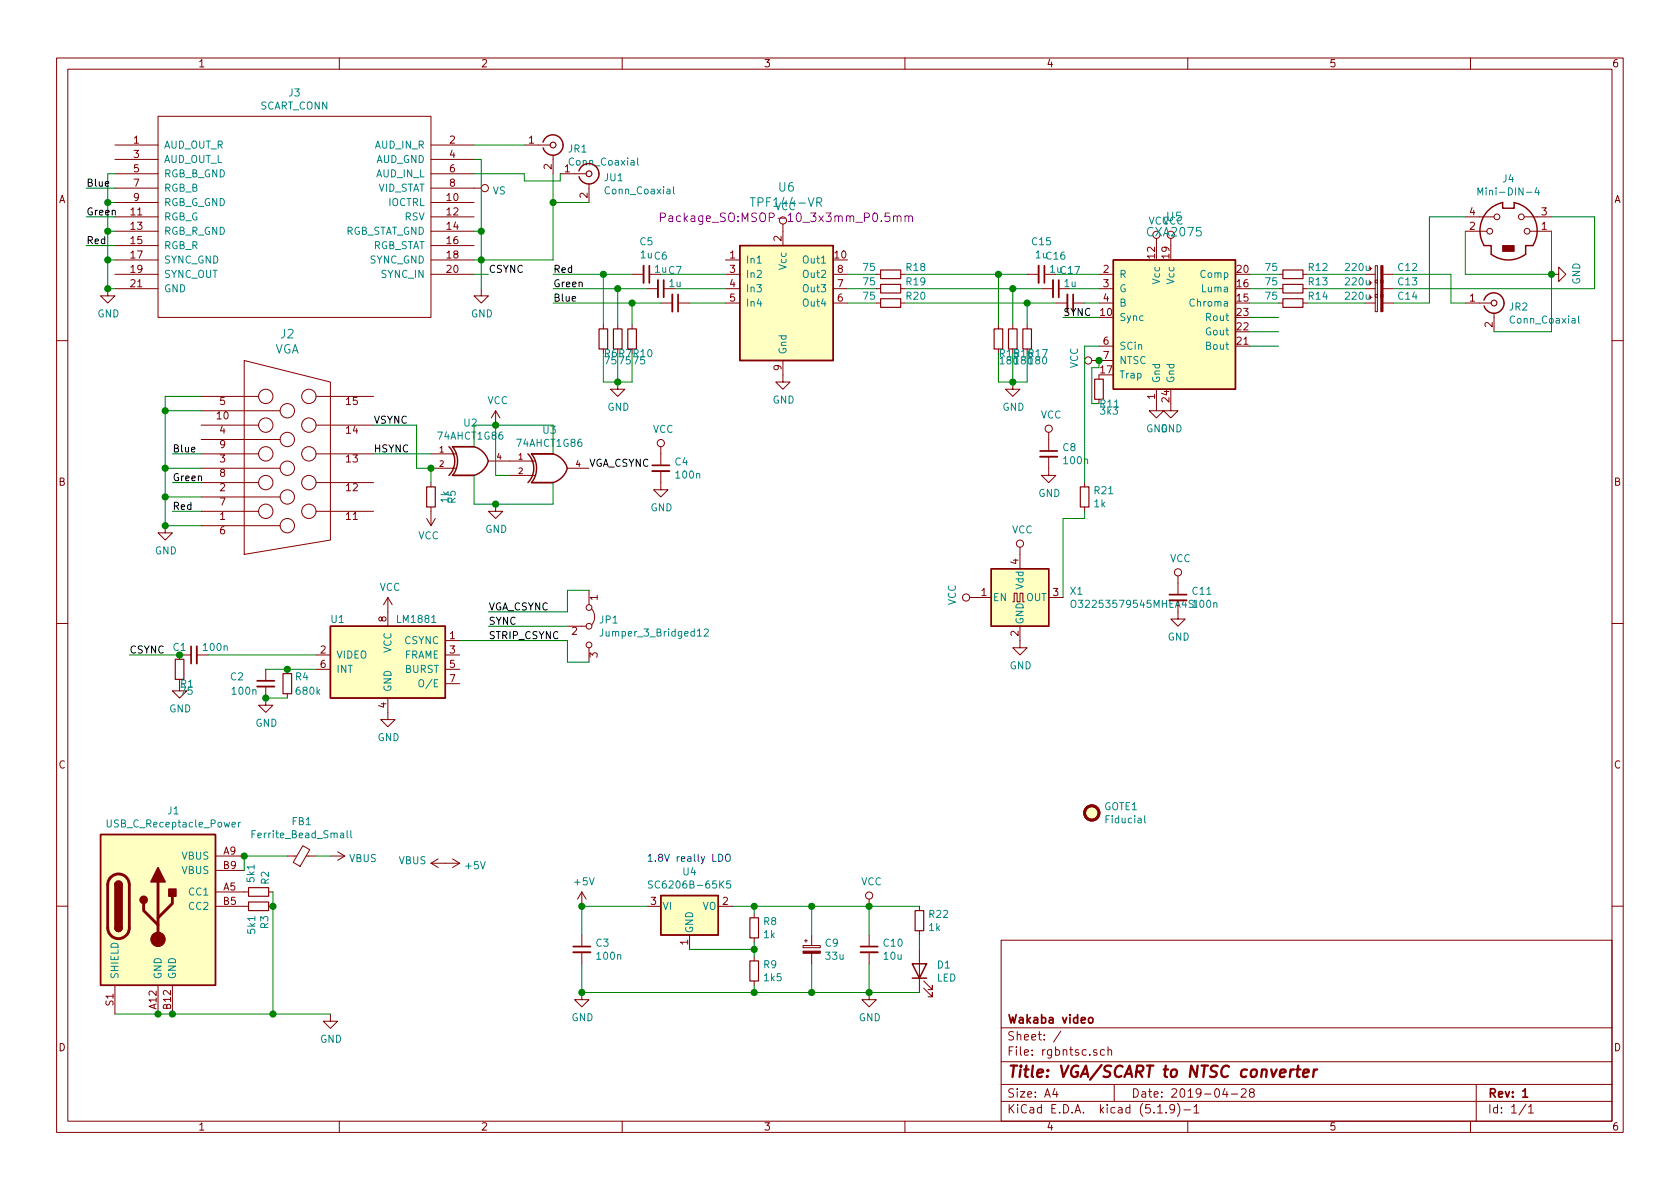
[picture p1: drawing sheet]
EESchema Schematic File Version 4
EELAYER 30 0
EELAYER END
$Descr A4 11693 8268
encoding utf-8
Sheet 1 1
Title "VGA/SCART to NTSC converter"
Date "2019-04-28"
Rev "1"
Comp "Wakaba video"
Comment1 " "
Comment2 ""
Comment3 ""
Comment4 ""
$EndDescr
Text Label 3850 2000 0    50   ~ 0
Green
Text Label 3850 2100 0    50   ~ 0
Blue
$Comp
L rgbntsc-rescue:GND-power #PWR021
U 1 1
P 4300 2650
F 0 "#PWR021" H 4300 2400 50  0001 C CNN
F 1 "GND" H 4305 2477 50  0000 C CNN
F 2 "" H 4300 2650 50  0001 C CNN
F 3 "" H 4300 2650 50  0001 C CNN
	1    4300 2650
	1    0    0    -1  
$EndComp
$Comp
L rgbntsc-rescue:MCP1700-2802E_SOT23-Regulator_Linear U4
U 1 1
P 4800 6300
F 0 "U4" H 4800 6542 50  0000 C CNN
F 1 "SC6206B-65K5" H 4800 6451 50  0000 C CNN
F 2 "Package_TO_SOT_SMD:SOT-23" H 4800 6525 50  0001 C CNN
F 3 "http://ww1.microchip.com/downloads/en/DeviceDoc/20001826D.pdf" H 4800 6300 50  0001 C CNN
F 4 "C88294" H 4800 6300 50  0001 C CNN "LCSC"
	1    4800 6300
	1    0    0    -1  
$EndComp
$Comp
L rgbntsc-rescue:R_Small-Device R8
U 1 1
P 5250 6450
F 0 "R8" H 5309 6496 50  0000 L CNN
F 1 "1k" H 5309 6405 50  0000 L CNN
F 2 "Resistor_SMD:R_0805_2012Metric" H 5250 6450 50  0001 C CNN
F 3 "~" H 5250 6450 50  0001 C CNN
F 4 "C17513" H 5250 6450 50  0001 C CNN "LCSC"
	1    5250 6450
	1    0    0    -1  
$EndComp
Wire Wire Line
	5100 6300 5250 6300
Wire Wire Line
	5250 6300 5250 6350
Wire Wire Line
	5250 6550 5250 6600
Wire Wire Line
	4800 6600 5250 6600
Connection ~ 5250 6600
Connection ~ 5250 6300
Wire Wire Line
	5250 6600 5250 6650
$Comp
L rgbntsc-rescue:R_Small-Device R9
U 1 1
P 5250 6750
F 0 "R9" H 5309 6796 50  0000 L CNN
F 1 "1k5" H 5309 6705 50  0000 L CNN
F 2 "Resistor_SMD:R_0805_2012Metric" H 5250 6750 50  0001 C CNN
F 3 "~" H 5250 6750 50  0001 C CNN
F 4 "C4310" H 5250 6750 50  0001 C CNN "LCSC"
	1    5250 6750
	1    0    0    -1  
$EndComp
Wire Wire Line
	5250 6850 5250 6900
Connection ~ 5250 6900
$Comp
L rgbntsc-rescue:C_Small-Device C5
U 1 1
P 4500 1900
F 0 "C5" V 4271 1900 50  0000 C CNN
F 1 "1u" V 4362 1900 50  0000 C CNN
F 2 "Capacitor_SMD:C_0805_2012Metric" H 4538 1750 50  0001 C CNN
F 3 "~" H 4500 1900 50  0001 C CNN
F 4 "C28323" H 4500 1900 50  0001 C CNN "LCSC"
	1    4500 1900
	0    1    1    0   
$EndComp
$Comp
L rgbntsc-rescue:C_Small-Device C6
U 1 1
P 4600 2000
F 0 "C6" V 4371 2000 50  0000 C CNN
F 1 "1u" V 4462 2000 50  0000 C CNN
F 2 "Capacitor_SMD:C_0805_2012Metric" H 4638 1850 50  0001 C CNN
F 3 "~" H 4600 2000 50  0001 C CNN
F 4 "C28323" H 4600 2000 50  0001 C CNN "LCSC"
	1    4600 2000
	0    1    1    0   
$EndComp
$Comp
L rgbntsc-rescue:C_Small-Device C7
U 1 1
P 4700 2100
F 0 "C7" V 4471 2100 50  0000 C CNN
F 1 "1u" V 4562 2100 50  0000 C CNN
F 2 "Capacitor_SMD:C_0805_2012Metric" H 4738 1950 50  0001 C CNN
F 3 "~" H 4700 2100 50  0001 C CNN
F 4 "C28323" H 4700 2100 50  0001 C CNN "LCSC"
	1    4700 2100
	0    1    1    0   
$EndComp
$Comp
L rgbntsc-rescue:VCC-power #PWR027
U 1 1
P 6050 6300
F 0 "#PWR027" H 6050 6150 50  0001 C CNN
F 1 "VCC" H 6067 6473 50  0000 C CNN
F 2 "" H 6050 6300 50  0001 C CNN
F 3 "" H 6050 6300 50  0001 C CNN
	1    6050 6300
	1    0    0    -1  
$EndComp
$Comp
L rgbntsc-rescue:+5V-power #PWR016
U 1 1
P 4050 6300
F 0 "#PWR016" H 4050 6150 50  0001 C CNN
F 1 "+5V" H 4065 6473 50  0000 C CNN
F 2 "" H 4050 6300 50  0001 C CNN
F 3 "" H 4050 6300 50  0001 C CNN
	1    4050 6300
	1    0    0    -1  
$EndComp
$Comp
L rgbntsc-rescue:GND-power #PWR017
U 1 1
P 4050 6900
F 0 "#PWR017" H 4050 6650 50  0001 C CNN
F 1 "GND" H 4055 6727 50  0000 C CNN
F 2 "" H 4050 6900 50  0001 C CNN
F 3 "" H 4050 6900 50  0001 C CNN
	1    4050 6900
	1    0    0    -1  
$EndComp
$Comp
L rgbntsc-rescue:GND-power #PWR028
U 1 1
P 6050 6900
F 0 "#PWR028" H 6050 6650 50  0001 C CNN
F 1 "GND" H 6055 6727 50  0000 C CNN
F 2 "" H 6050 6900 50  0001 C CNN
F 3 "" H 6050 6900 50  0001 C CNN
	1    6050 6900
	1    0    0    -1  
$EndComp
Text Notes 4500 6000 0    50   ~ 0
1.8V really LDO
Wire Wire Line
	4600 1900 5050 1900
Wire Wire Line
	4700 2000 5050 2000
Wire Wire Line
	4300 2000 4500 2000
$Comp
L rgbntsc-rescue:R_Small-Device R10
U 1 1
P 4400 2350
F 0 "R10" H 4400 2250 50  0000 L CNN
F 1 "75" H 4400 2200 50  0000 L CNN
F 2 "Resistor_SMD:R_0805_2012Metric" H 4400 2350 50  0001 C CNN
F 3 "~" H 4400 2350 50  0001 C CNN
F 4 "C20638" H 4400 2350 50  0001 C CNN "LCSC"
	1    4400 2350
	1    0    0    -1  
$EndComp
Wire Wire Line
	4400 2650 4400 2450
Wire Wire Line
	4300 2450 4300 2650
Connection ~ 4300 2650
Wire Wire Line
	4300 2650 4400 2650
Wire Wire Line
	4200 2450 4200 2650
Wire Wire Line
	4200 2650 4300 2650
Wire Wire Line
	4400 2100 4600 2100
Wire Wire Line
	4300 2250 4300 2000
Connection ~ 4300 2000
$Comp
L rgbntsc-rescue:CP_Small-Device C9
U 1 1
P 5650 6600
F 0 "C9" H 5738 6646 50  0000 L CNN
F 1 "33u" H 5738 6555 50  0000 L CNN
F 2 "Capacitor_SMD:CP_Elec_6.3x7.7" H 5650 6600 50  0001 C CNN
F 3 "~" H 5650 6600 50  0001 C CNN
F 4 "C127970" H 5650 6600 50  0001 C CNN "LCSC"
	1    5650 6600
	1    0    0    -1  
$EndComp
Wire Wire Line
	5650 6500 5650 6300
Wire Wire Line
	5650 6700 5650 6900
Text Label 3850 1900 0    50   ~ 0
Red
$Comp
L ossc:SCART_CONN J3
U 1 1
P 2050 1500
F 0 "J3" H 2050 2365 50  0000 C CNN
F 1 "SCART_CONN" H 2050 2274 50  0000 C CNN
F 2 "custom_components:SCART_CONN" H 2050 1500 50  0001 C CNN
F 3 "" H 2050 1500 50  0001 C CNN
F 4 "NOT FITTED" H 2050 1500 50  0001 C CNN "LCSC"
	1    2050 1500
	1    0    0    -1  
$EndComp
Text Label 600  1700 0    50   ~ 0
Red
Text Label 600  1500 0    50   ~ 0
Green
Text Label 600  1300 0    50   ~ 0
Blue
Wire Wire Line
	600  1300 800  1300
Wire Wire Line
	600  1500 800  1500
Wire Wire Line
	800  1700 600  1700
Wire Wire Line
	800  1400 750  1400
Wire Wire Line
	750  1400 750  1600
Wire Wire Line
	750  1600 800  1600
Wire Wire Line
	750  1600 750  1800
Wire Wire Line
	750  1800 800  1800
Connection ~ 750  1600
Wire Wire Line
	750  1800 750  2000
Wire Wire Line
	750  2000 800  2000
Connection ~ 750  1800
Wire Wire Line
	750  1400 750  1200
Wire Wire Line
	750  1200 800  1200
Connection ~ 750  1400
$Comp
L rgbntsc-rescue:GND-power #PWR01
U 1 1
P 750 2000
F 0 "#PWR01" H 750 1750 50  0001 C CNN
F 1 "GND" H 755 1827 50  0000 C CNN
F 2 "" H 750 2000 50  0001 C CNN
F 3 "" H 750 2000 50  0001 C CNN
	1    750  2000
	1    0    0    -1  
$EndComp
Connection ~ 750  2000
$Comp
L rgbntsc-rescue:GND-power #PWR013
U 1 1
P 3350 2000
F 0 "#PWR013" H 3350 1750 50  0001 C CNN
F 1 "GND" H 3355 1827 50  0000 C CNN
F 2 "" H 3350 2000 50  0001 C CNN
F 3 "" H 3350 2000 50  0001 C CNN
	1    3350 2000
	1    0    0    -1  
$EndComp
Wire Wire Line
	3350 2000 3350 1800
Wire Wire Line
	3350 1800 3300 1800
Wire Wire Line
	3350 1800 3350 1600
Wire Wire Line
	3350 1600 3300 1600
Connection ~ 3350 1800
Wire Wire Line
	3350 1600 3350 1100
Wire Wire Line
	3350 1100 3300 1100
Connection ~ 3350 1600
Connection ~ 4400 2100
Wire Wire Line
	4400 2100 4400 2250
$Comp
L ossc:VGA J2
U 1 1
P 2000 3200
F 0 "J2" H 2000 4087 60  0000 C CNN
F 1 "VGA" H 2000 3981 60  0000 C CNN
F 2 "custom_components:VGA_CONN" H 2000 3200 60  0001 C CNN
F 3 "" H 2000 3200 60  0000 C CNN
F 4 "NOT FITTED" H 2000 3200 50  0001 C CNN "LCSC"
	1    2000 3200
	1    0    0    -1  
$EndComp
Text Label 1200 3550 0    50   ~ 0
Red
Wire Wire Line
	1400 3550 1200 3550
Text Label 1200 3350 0    50   ~ 0
Green
Wire Wire Line
	1200 3350 1400 3350
Text Label 1200 3150 0    50   ~ 0
Blue
Wire Wire Line
	1200 3150 1400 3150
Wire Wire Line
	1400 2750 1150 2750
Wire Wire Line
	1150 2750 1150 2850
Wire Wire Line
	1150 2850 1400 2850
Wire Wire Line
	1150 2850 1150 3250
Wire Wire Line
	1150 3250 1400 3250
Connection ~ 1150 2850
Wire Wire Line
	1150 3250 1150 3450
Wire Wire Line
	1150 3450 1400 3450
Connection ~ 1150 3250
Wire Wire Line
	1150 3450 1150 3650
Wire Wire Line
	1150 3650 1400 3650
Connection ~ 1150 3450
Text Label 3400 1900 0    50   ~ 0
CSYNC
Wire Wire Line
	3400 1900 3300 1900
$Comp
L rgbntsc-rescue:C_Small-Device C3
U 1 1
P 4050 6600
F 0 "C3" H 4142 6646 50  0000 L CNN
F 1 "100n" H 4142 6555 50  0000 L CNN
F 2 "Capacitor_SMD:C_0805_2012Metric" H 4050 6600 50  0001 C CNN
F 3 "~" H 4050 6600 50  0001 C CNN
F 4 "C49678" H 4050 6600 50  0001 C CNN "LCSC"
	1    4050 6600
	1    0    0    -1  
$EndComp
$Comp
L rgbntsc-rescue:C_Small-Device C10
U 1 1
P 6050 6600
F 0 "C10" H 6142 6646 50  0000 L CNN
F 1 "10u" H 6142 6555 50  0000 L CNN
F 2 "Capacitor_SMD:C_0805_2012Metric" H 6050 6600 50  0001 C CNN
F 3 "~" H 6050 6600 50  0001 C CNN
F 4 "C15850" H 6050 6600 50  0001 C CNN "LCSC"
	1    6050 6600
	1    0    0    -1  
$EndComp
Wire Wire Line
	6050 6300 6050 6500
Connection ~ 6050 6300
Wire Wire Line
	6050 6700 6050 6900
Connection ~ 6050 6900
Wire Wire Line
	4050 6700 4050 6900
Connection ~ 4050 6900
Wire Wire Line
	4050 6300 4050 6500
Connection ~ 4050 6300
$Comp
L rgbntsc-rescue:VCC-power #PWR018
U 1 1
P 4600 3150
F 0 "#PWR018" H 4600 3000 50  0001 C CNN
F 1 "VCC" H 4617 3323 50  0000 C CNN
F 2 "" H 4600 3150 50  0001 C CNN
F 3 "" H 4600 3150 50  0001 C CNN
	1    4600 3150
	1    0    0    -1  
$EndComp
$Comp
L rgbntsc-rescue:GND-power #PWR019
U 1 1
P 4600 3350
F 0 "#PWR019" H 4600 3100 50  0001 C CNN
F 1 "GND" H 4605 3177 50  0000 C CNN
F 2 "" H 4600 3350 50  0001 C CNN
F 3 "" H 4600 3350 50  0001 C CNN
	1    4600 3350
	1    0    0    -1  
$EndComp
$Comp
L rgbntsc-rescue:C_Small-Device C4
U 1 1
P 4600 3250
F 0 "C4" H 4692 3296 50  0000 L CNN
F 1 "100n" H 4692 3205 50  0000 L CNN
F 2 "Capacitor_SMD:C_0805_2012Metric" H 4600 3250 50  0001 C CNN
F 3 "~" H 4600 3250 50  0001 C CNN
F 4 "C49678" H 4600 3250 50  0001 C CNN "LCSC"
	1    4600 3250
	1    0    0    -1  
$EndComp
$Comp
L rgbntsc-rescue:VCC-power #PWR024
U 1 1
P 7300 3050
F 0 "#PWR024" H 7300 2900 50  0001 C CNN
F 1 "VCC" H 7317 3223 50  0000 C CNN
F 2 "" H 7300 3050 50  0001 C CNN
F 3 "" H 7300 3050 50  0001 C CNN
	1    7300 3050
	1    0    0    -1  
$EndComp
$Comp
L rgbntsc-rescue:GND-power #PWR025
U 1 1
P 7300 3250
F 0 "#PWR025" H 7300 3000 50  0001 C CNN
F 1 "GND" H 7305 3077 50  0000 C CNN
F 2 "" H 7300 3250 50  0001 C CNN
F 3 "" H 7300 3250 50  0001 C CNN
	1    7300 3250
	1    0    0    -1  
$EndComp
$Comp
L rgbntsc-rescue:C_Small-Device C8
U 1 1
P 7300 3150
F 0 "C8" H 7392 3196 50  0000 L CNN
F 1 "100n" H 7392 3105 50  0000 L CNN
F 2 "Capacitor_SMD:C_0805_2012Metric" H 7300 3150 50  0001 C CNN
F 3 "~" H 7300 3150 50  0001 C CNN
F 4 "C49678" H 7300 3150 50  0001 C CNN "LCSC"
	1    7300 3150
	1    0    0    -1  
$EndComp
$Comp
L rgbntsc-rescue:+5V-power #PWR010
U 1 1
P 3100 6000
F 0 "#PWR010" H 3100 5850 50  0001 C CNN
F 1 "+5V" V 3115 6128 50  0000 L CNN
F 2 "" H 3100 6000 50  0001 C CNN
F 3 "" H 3100 6000 50  0001 C CNN
	1    3100 6000
	0    1    1    0   
$EndComp
$Comp
L rgbntsc-rescue:VBUS-power #PWR011
U 1 1
P 3100 6000
F 0 "#PWR011" H 3100 5850 50  0001 C CNN
F 1 "VBUS" V 3115 6128 50  0000 L CNN
F 2 "" H 3100 6000 50  0001 C CNN
F 3 "" H 3100 6000 50  0001 C CNN
	1    3100 6000
	0    -1   -1   0   
$EndComp
$Comp
L rgbntsc-rescue:LM1881-Video U1
U 1 1
P 2700 4650
F 0 "U1" H 2350 5000 50  0000 C CNN
F 1 "LM1881" H 2900 5000 50  0000 C CNN
F 2 "Package_SO:SOIC-8_3.9x4.9mm_P1.27mm" H 2700 4650 50  0001 C CNN
F 3 "" H 2700 4650 50  0001 C CNN
F 4 "NOT FITTED" H 2700 4650 50  0001 C CNN "LCSC"
	1    2700 4650
	1    0    0    -1  
$EndComp
$Comp
L converted:VCC #PWR07
U 1 1
P 2700 4250
F 0 "#PWR07" H 2700 4100 50  0001 C CNN
F 1 "VCC" H 2715 4423 50  0000 C CNN
F 2 "" H 2700 4250 60  0000 C CNN
F 3 "" H 2700 4250 60  0000 C CNN
	1    2700 4250
	1    0    0    -1  
$EndComp
$Comp
L rgbntsc-rescue:C_Small-Device C1
U 1 1
P 1350 4550
F 0 "C1" V 1400 4650 50  0000 C CNN
F 1 "100n" V 1400 4400 50  0000 C CNN
F 2 "Capacitor_SMD:C_0805_2012Metric" H 1350 4550 50  0001 C CNN
F 3 "~" H 1350 4550 50  0001 C CNN
F 4 "C49678" H 1350 4550 50  0001 C CNN "LCSC"
	1    1350 4550
	0    -1   -1   0   
$EndComp
$Comp
L rgbntsc-rescue:R_Small-Device R1
U 1 1
P 1250 4650
F 0 "R1" H 1250 4550 50  0000 L CNN
F 1 "75" H 1250 4500 50  0000 L CNN
F 2 "Resistor_SMD:R_0805_2012Metric" H 1250 4650 50  0001 C CNN
F 3 "~" H 1250 4650 50  0001 C CNN
F 4 "C20638" H 1250 4650 50  0001 C CNN "LCSC"
	1    1250 4650
	1    0    0    -1  
$EndComp
$Comp
L rgbntsc-rescue:GND-power #PWR03
U 1 1
P 1250 4750
F 0 "#PWR03" H 1250 4500 50  0001 C CNN
F 1 "GND" H 1255 4577 50  0000 C CNN
F 2 "" H 1250 4750 50  0001 C CNN
F 3 "" H 1250 4750 50  0001 C CNN
	1    1250 4750
	1    0    0    -1  
$EndComp
Wire Wire Line
	900  4550 1250 4550
Connection ~ 1250 4550
Text Label 900  4550 0    50   ~ 0
CSYNC
$Comp
L rgbntsc-rescue:GND-power #PWR08
U 1 1
P 2700 4950
F 0 "#PWR08" H 2700 4700 50  0001 C CNN
F 1 "GND" H 2705 4777 50  0000 C CNN
F 2 "" H 2700 4950 50  0001 C CNN
F 3 "" H 2700 4950 50  0001 C CNN
	1    2700 4950
	1    0    0    -1  
$EndComp
$Comp
L Videobits:USB_C_Receptacle_Power J1
U 1 1
P 1100 6150
F 0 "J1" H 1207 6667 50  0000 C CNN
F 1 "USB_C_Receptacle_Power" H 1207 6576 50  0000 C CNN
F 2 "videobits:USB_C_Receptacle_Generic_Power_Only" H 1250 6000 50  0001 C CNN
F 3 "https://www.usb.org/sites/default/files/documents/usb_type-c.zip" H 1250 6000 50  0001 C CNN
F 4 "NOT FITTED" H 1100 6150 50  0001 C CNN "LCSC"
	1    1100 6150
	1    0    0    -1  
$EndComp
Wire Wire Line
	800  7050 1100 7050
Connection ~ 1100 7050
Wire Wire Line
	1100 7050 1200 7050
Connection ~ 1200 7050
Wire Wire Line
	1200 7050 1900 7050
Wire Wire Line
	1700 6050 1700 5950
Wire Wire Line
	1700 5950 2000 5950
Connection ~ 1700 5950
$Comp
L rgbntsc-rescue:R_Small-Device R3
U 1 1
P 1800 6300
F 0 "R3" H 1859 6346 50  0000 L CNN
F 1 "5k1" H 1859 6255 50  0000 L CNN
F 2 "Resistor_SMD:R_0805_2012Metric" H 1800 6300 50  0001 C CNN
F 3 "~" H 1800 6300 50  0001 C CNN
F 4 "C27834" H 1800 6300 50  0001 C CNN "LCSC"
	1    1800 6300
	0    1    1    0   
$EndComp
$Comp
L rgbntsc-rescue:R_Small-Device R2
U 1 1
P 1800 6200
F 0 "R2" H 1650 6250 50  0000 L CNN
F 1 "5k1" H 1600 6150 50  0000 L CNN
F 2 "Resistor_SMD:R_0805_2012Metric" H 1800 6200 50  0001 C CNN
F 3 "~" H 1800 6200 50  0001 C CNN
F 4 "C27834" H 1800 6200 50  0001 C CNN "LCSC"
	1    1800 6200
	0    1    1    0   
$EndComp
Wire Wire Line
	1900 6200 1900 6300
Connection ~ 1900 7050
Wire Wire Line
	1900 7050 2300 7050
Connection ~ 1900 6300
Wire Wire Line
	1900 6300 1900 7050
$Comp
L rgbntsc-rescue:VBUS-power #PWR05
U 1 1
P 2300 5950
F 0 "#PWR05" H 2300 5800 50  0001 C CNN
F 1 "VBUS" V 2315 6078 50  0000 L CNN
F 2 "" H 2300 5950 50  0001 C CNN
F 3 "" H 2300 5950 50  0001 C CNN
	1    2300 5950
	0    1    1    0   
$EndComp
$Comp
L rgbntsc-rescue:GND-power #PWR06
U 1 1
P 2300 7050
F 0 "#PWR06" H 2300 6800 50  0001 C CNN
F 1 "GND" H 2305 6877 50  0000 C CNN
F 2 "" H 2300 7050 50  0001 C CNN
F 3 "" H 2300 7050 50  0001 C CNN
	1    2300 7050
	1    0    0    -1  
$EndComp
$Comp
L rgbntsc-rescue:VS-power #PWR012
U 1 1
P 3300 1300
F 0 "#PWR012" H 3100 1150 50  0001 C CNN
F 1 "VS" V 3317 1428 50  0000 L CNN
F 2 "" H 3300 1300 50  0001 C CNN
F 3 "" H 3300 1300 50  0001 C CNN
	1    3300 1300
	0    1    1    0   
$EndComp
$Comp
L rgbntsc-rescue:GND-power #PWR02
U 1 1
P 1150 3650
F 0 "#PWR02" H 1150 3400 50  0001 C CNN
F 1 "GND" H 1155 3477 50  0000 C CNN
F 2 "" H 1150 3650 50  0001 C CNN
F 3 "" H 1150 3650 50  0001 C CNN
	1    1150 3650
	1    0    0    -1  
$EndComp
Connection ~ 1150 3650
$Comp
L rgbntsc-rescue:R_Small-Device R4
U 1 1
P 2000 4750
F 0 "R4" H 2050 4800 50  0000 L CNN
F 1 "680k" H 2050 4700 50  0000 L CNN
F 2 "Resistor_SMD:R_0805_2012Metric" H 2000 4750 50  0001 C CNN
F 3 "~" H 2000 4750 50  0001 C CNN
F 4 "C17797" H 2000 4750 50  0001 C CNN "LCSC"
	1    2000 4750
	1    0    0    -1  
$EndComp
$Comp
L rgbntsc-rescue:C_Small-Device C2
U 1 1
P 1850 4750
F 0 "C2" H 1650 4800 50  0000 C CNN
F 1 "100n" H 1700 4700 50  0000 C CNN
F 2 "Capacitor_SMD:C_0805_2012Metric" H 1850 4750 50  0001 C CNN
F 3 "~" H 1850 4750 50  0001 C CNN
F 4 "C49678" H 1850 4750 50  0001 C CNN "LCSC"
	1    1850 4750
	1    0    0    -1  
$EndComp
Wire Wire Line
	1850 4850 2000 4850
Wire Wire Line
	1850 4650 2000 4650
Connection ~ 2000 4650
Wire Wire Line
	2000 4650 2200 4650
$Comp
L rgbntsc-rescue:GND-power #PWR04
U 1 1
P 1850 4850
F 0 "#PWR04" H 1850 4600 50  0001 C CNN
F 1 "GND" H 1855 4677 50  0000 C CNN
F 2 "" H 1850 4850 50  0001 C CNN
F 3 "" H 1850 4850 50  0001 C CNN
	1    1850 4850
	1    0    0    -1  
$EndComp
Connection ~ 1850 4850
Wire Wire Line
	3850 1800 3350 1800
Wire Wire Line
	3300 1000 3650 1000
Wire Wire Line
	3650 1200 3300 1200
$Comp
L rgbntsc-rescue:Conn_Coaxial-Connector JR1
U 1 1
P 3850 1000
F 0 "JR1" H 3950 975 50  0000 L CNN
F 1 "Conn_Coaxial" H 3950 884 50  0000 L CNN
F 2 "videobits:Cheapo_RCA_single_edge" H 3850 1000 50  0001 C CNN
F 3 " ~" H 3850 1000 50  0001 C CNN
F 4 "NOT FITTED" H 3850 1000 50  0001 C CNN "LCSC"
	1    3850 1000
	1    0    0    -1  
$EndComp
$Comp
L rgbntsc-rescue:Conn_Coaxial-Connector JU1
U 1 1
P 4100 1200
F 0 "JU1" H 4200 1175 50  0000 L CNN
F 1 "Conn_Coaxial" H 4200 1084 50  0000 L CNN
F 2 "videobits:Cheapo_RCA_single_edge" H 4100 1200 50  0001 C CNN
F 3 " ~" H 4100 1200 50  0001 C CNN
F 4 "NOT FITTED" H 4100 1200 50  0001 C CNN "LCSC"
	1    4100 1200
	1    0    0    -1  
$EndComp
Wire Wire Line
	3850 1200 3850 1400
Wire Wire Line
	3900 1200 3900 1250
Wire Wire Line
	3900 1250 3650 1250
Wire Wire Line
	3650 1250 3650 1200
Wire Wire Line
	4100 1400 3850 1400
Connection ~ 3850 1400
Wire Wire Line
	3850 1400 3850 1800
Wire Wire Line
	1450 4550 2200 4550
Wire Wire Line
	5250 6300 5650 6300
Wire Wire Line
	5250 6900 5650 6900
Connection ~ 5650 6300
Wire Wire Line
	5650 6300 6050 6300
Connection ~ 5650 6900
Wire Wire Line
	5650 6900 6050 6900
Wire Wire Line
	4050 6300 4500 6300
Wire Wire Line
	4050 6900 5250 6900
$Comp
L rgbntsc-rescue:Fiducial-Mechanical GOTE1
U 1 1
P 7600 5650
F 0 "GOTE1" H 7685 5696 50  0000 L CNN
F 1 "Fiducial" H 7685 5605 50  0000 L CNN
F 2 "videobits:uwuriel" H 7600 5650 50  0001 C CNN
F 3 "~" H 7600 5650 50  0001 C CNN
F 4 "NOT FITTED" H 7600 5650 50  0001 C CNN "LCSC"
	1    7600 5650
	1    0    0    -1  
$EndComp
$Comp
L rgbntsc-rescue:GND-power #PWR030
U 1 1
P 8050 2800
F 0 "#PWR030" H 8050 2550 50  0001 C CNN
F 1 "GND" H 8055 2627 50  0000 C CNN
F 2 "" H 8050 2800 50  0001 C CNN
F 3 "" H 8050 2800 50  0001 C CNN
	1    8050 2800
	1    0    0    -1  
$EndComp
$Comp
L rgbntsc-rescue:GND-power #PWR032
U 1 1
P 8150 2800
F 0 "#PWR032" H 8150 2550 50  0001 C CNN
F 1 "GND" H 8155 2627 50  0000 C CNN
F 2 "" H 8150 2800 50  0001 C CNN
F 3 "" H 8150 2800 50  0001 C CNN
	1    8150 2800
	1    0    0    -1  
$EndComp
$Comp
L rgbntsc-rescue:VCC-power #PWR029
U 1 1
P 8050 1700
F 0 "#PWR029" H 8050 1550 50  0001 C CNN
F 1 "VCC" H 8067 1873 50  0000 C CNN
F 2 "" H 8050 1700 50  0001 C CNN
F 3 "" H 8050 1700 50  0001 C CNN
	1    8050 1700
	1    0    0    -1  
$EndComp
$Comp
L rgbntsc-rescue:VCC-power #PWR031
U 1 1
P 8150 1700
F 0 "#PWR031" H 8150 1550 50  0001 C CNN
F 1 "VCC" H 8167 1873 50  0000 C CNN
F 2 "" H 8150 1700 50  0001 C CNN
F 3 "" H 8150 1700 50  0001 C CNN
	1    8150 1700
	1    0    0    -1  
$EndComp
Wire Wire Line
	8700 1900 8900 1900
Wire Wire Line
	8900 2000 8700 2000
Wire Wire Line
	8700 2100 8900 2100
$Comp
L rgbntsc-rescue:ASE-xxxMHz-Oscillator X1
U 1 1
P 7100 4150
F 0 "X1" H 7444 4196 50  0000 L CNN
F 1 "O32253579545MHEA4SI" H 7444 4105 50  0000 L CNN
F 2 "Oscillator:Oscillator_SMD_Abracon_ASE-4Pin_3.2x2.5mm" H 7800 3800 50  0001 C CNN
F 3 "http://www.abracon.com/Oscillators/ASV.pdf" H 7000 4150 50  0001 C CNN
F 4 "C70606" H 7100 4150 50  0001 C CNN "LCSC"
	1    7100 4150
	1    0    0    -1  
$EndComp
Wire Wire Line
	7400 3600 7550 3600
Wire Wire Line
	7550 3600 7550 3550
Wire Wire Line
	7550 2400 7650 2400
Wire Wire Line
	7400 4150 7400 3600
$Comp
L rgbntsc-rescue:VCC-power #PWR022
U 1 1
P 7100 3850
F 0 "#PWR022" H 7100 3700 50  0001 C CNN
F 1 "VCC" H 7117 4023 50  0000 C CNN
F 2 "" H 7100 3850 50  0001 C CNN
F 3 "" H 7100 3850 50  0001 C CNN
	1    7100 3850
	1    0    0    -1  
$EndComp
$Comp
L rgbntsc-rescue:GND-power #PWR023
U 1 1
P 7100 4450
F 0 "#PWR023" H 7100 4200 50  0001 C CNN
F 1 "GND" H 7105 4277 50  0000 C CNN
F 2 "" H 7100 4450 50  0001 C CNN
F 3 "" H 7100 4450 50  0001 C CNN
	1    7100 4450
	1    0    0    -1  
$EndComp
$Comp
L rgbntsc-rescue:VCC-power #PWR020
U 1 1
P 6800 4150
F 0 "#PWR020" H 6800 4000 50  0001 C CNN
F 1 "VCC" H 6817 4323 50  0000 C CNN
F 2 "" H 6800 4150 50  0001 C CNN
F 3 "" H 6800 4150 50  0001 C CNN
	1    6800 4150
	0    -1   -1   0   
$EndComp
$Comp
L rgbntsc-rescue:VCC-power #PWR033
U 1 1
P 8200 4050
F 0 "#PWR033" H 8200 3900 50  0001 C CNN
F 1 "VCC" H 8217 4223 50  0000 C CNN
F 2 "" H 8200 4050 50  0001 C CNN
F 3 "" H 8200 4050 50  0001 C CNN
	1    8200 4050
	1    0    0    -1  
$EndComp
$Comp
L rgbntsc-rescue:GND-power #PWR034
U 1 1
P 8200 4250
F 0 "#PWR034" H 8200 4000 50  0001 C CNN
F 1 "GND" H 8205 4077 50  0000 C CNN
F 2 "" H 8200 4250 50  0001 C CNN
F 3 "" H 8200 4250 50  0001 C CNN
	1    8200 4250
	1    0    0    -1  
$EndComp
$Comp
L rgbntsc-rescue:C_Small-Device C11
U 1 1
P 8200 4150
F 0 "C11" H 8292 4196 50  0000 L CNN
F 1 "100n" H 8292 4105 50  0000 L CNN
F 2 "Capacitor_SMD:C_0805_2012Metric" H 8200 4150 50  0001 C CNN
F 3 "~" H 8200 4150 50  0001 C CNN
F 4 "C49678" H 8200 4150 50  0001 C CNN "LCSC"
	1    8200 4150
	1    0    0    -1  
$EndComp
$Comp
L rgbntsc-rescue:VCC-power #PWR026
U 1 1
P 7650 2500
F 0 "#PWR026" H 7650 2350 50  0001 C CNN
F 1 "VCC" H 7667 2673 50  0000 C CNN
F 2 "" H 7650 2500 50  0001 C CNN
F 3 "" H 7650 2500 50  0001 C CNN
	1    7650 2500
	0    -1   -1   0   
$EndComp
$Comp
L Videobits:CXA2075 U5
U 1 1
P 7850 2000
F 0 "U5" H 8175 2503 60  0000 C CNN
F 1 "CXA2075" H 8175 2397 60  0000 C CNN
F 2 "Package_SO:SO-24_5.3x15mm_P1.27mm" H 7850 2000 60  0001 C CNN
F 3 "" H 7850 2000 60  0000 C CNN
F 4 "NOT FITTED" H 7850 2000 50  0001 C CNN "LCSC"
	1    7850 2000
	1    0    0    -1  
$EndComp
$Comp
L rgbntsc-rescue:R_Small-Device R11
U 1 1
P 7650 2700
F 0 "R11" H 7650 2600 50  0000 L CNN
F 1 "3k3" H 7650 2550 50  0000 L CNN
F 2 "Resistor_SMD:R_0805_2012Metric" H 7650 2700 50  0001 C CNN
F 3 "~" H 7650 2700 50  0001 C CNN
F 4 "C26010" H 7650 2700 50  0001 C CNN "LCSC"
	1    7650 2700
	1    0    0    -1  
$EndComp
Wire Wire Line
	7650 2800 7600 2800
Wire Wire Line
	7600 2550 7650 2550
Wire Wire Line
	7650 2550 7650 2500
Wire Wire Line
	7600 2550 7600 2800
Connection ~ 7650 2500
Text Label 2600 3150 0    50   ~ 0
HSYNC
Text Label 2600 2950 0    50   ~ 0
VSYNC
$Comp
L rgbntsc-rescue:74AHC1G86-74xGxx U2
U 1 1
P 3300 3200
F 0 "U2" H 3275 3467 50  0000 C CNN
F 1 "74AHCT1G86" H 3275 3376 50  0000 C CNN
F 2 "Package_TO_SOT_SMD:SOT-23-5" H 3300 3200 50  0001 C CNN
F 3 "" H 3300 3200 50  0001 C CNN
F 4 "C43417" H 3300 3200 50  0001 C CNN "LCSC"
	1    3300 3200
	1    0    0    -1  
$EndComp
$Comp
L rgbntsc-rescue:74AHC1G86-74xGxx U3
U 1 1
P 3850 3250
F 0 "U3" H 3825 3517 50  0000 C CNN
F 1 "74AHCT1G86" H 3825 3426 50  0000 C CNN
F 2 "Package_TO_SOT_SMD:SOT-23-5" H 3850 3250 50  0001 C CNN
F 3 "" H 3850 3250 50  0001 C CNN
F 4 "C43417" H 3850 3250 50  0001 C CNN "LCSC"
	1    3850 3250
	1    0    0    -1  
$EndComp
Wire Wire Line
	2600 3150 3000 3150
Wire Wire Line
	3000 3250 3000 3350
$Comp
L converted:VCC #PWR014
U 1 1
P 3450 2950
F 0 "#PWR014" H 3450 2800 50  0001 C CNN
F 1 "VCC" H 3465 3123 50  0000 C CNN
F 2 "" H 3450 2950 60  0000 C CNN
F 3 "" H 3450 2950 60  0000 C CNN
	1    3450 2950
	1    0    0    -1  
$EndComp
Wire Wire Line
	3850 3150 3850 2950
Wire Wire Line
	3300 2950 3300 3100
Wire Wire Line
	3550 3300 3450 3300
Wire Wire Line
	3450 3300 3450 2950
Connection ~ 3450 2950
Wire Wire Line
	3450 2950 3300 2950
Wire Wire Line
	3450 2950 3850 2950
$Comp
L rgbntsc-rescue:GND-power #PWR015
U 1 1
P 3450 3500
F 0 "#PWR015" H 3450 3250 50  0001 C CNN
F 1 "GND" H 3455 3327 50  0000 C CNN
F 2 "" H 3450 3500 50  0001 C CNN
F 3 "" H 3450 3500 50  0001 C CNN
	1    3450 3500
	1    0    0    -1  
$EndComp
Wire Wire Line
	3850 3500 3850 3350
Wire Wire Line
	3300 3500 3300 3300
Wire Wire Line
	3300 3500 3450 3500
Connection ~ 3450 3500
Wire Wire Line
	3450 3500 3850 3500
Text Label 4100 3250 0    50   ~ 0
VGA_CSYNC
$Comp
L rgbntsc-rescue:R_Small-Device R5
U 1 1
P 3000 3450
F 0 "R5" V 2850 3450 50  0000 C CNN
F 1 "1k" V 2900 3450 50  0000 C CNN
F 2 "Resistor_SMD:R_0805_2012Metric" H 3000 3450 50  0001 C CNN
F 3 "~" H 3000 3450 50  0001 C CNN
F 4 "C17513" H 3000 3450 50  0001 C CNN "LCSC"
	1    3000 3450
	-1   0    0    1   
$EndComp
$Comp
L converted:VCC #PWR09
U 1 1
P 3000 3550
F 0 "#PWR09" H 3000 3400 50  0001 C CNN
F 1 "VCC" H 3015 3723 50  0000 C CNN
F 2 "" H 3000 3550 60  0000 C CNN
F 3 "" H 3000 3550 60  0000 C CNN
	1    3000 3550
	-1   0    0    1   
$EndComp
Wire Wire Line
	2600 2950 2900 2950
Wire Wire Line
	2900 2950 2900 3250
Wire Wire Line
	2900 3250 3000 3250
Connection ~ 3000 3250
Text Label 3400 4350 0    50   ~ 0
SYNC
Text Label 3400 4250 0    50   ~ 0
VGA_CSYNC
Wire Wire Line
	3200 4450 3950 4450
Text Label 3400 4450 0    50   ~ 0
STRIP_CSYNC
Wire Wire Line
	3400 4250 3950 4250
$Comp
L rgbntsc-rescue:Jumper_3_Bridged12-Jumper JP?
U 1 1
P 4100 4350
AR Path="/5FA9AD1D/5FAB7E64" Ref="JP?"  Part="1" 
AR Path="/5FAB7E64" Ref="JP1"  Part="1" 
F 0 "JP1" V 4054 4417 50  0000 L CNN
F 1 "Jumper_3_Bridged12" V 4145 4417 50  0000 L CNN
F 2 "Jumper:SolderJumper-3_P1.3mm_Bridged12_Pad1.0x1.5mm" H 4100 4350 50  0001 C CNN
F 3 "~" H 4100 4350 50  0001 C CNN
F 4 "NOT FITTED" H 4100 4350 50  0001 C CNN "LCSC"
	1    4100 4350
	0    1    1    0   
$EndComp
Wire Wire Line
	3950 4350 3400 4350
Wire Wire Line
	3950 4250 3950 4100
Wire Wire Line
	3950 4100 4100 4100
Wire Wire Line
	4100 4600 3950 4600
Wire Wire Line
	3950 4600 3950 4450
Text Label 7400 2200 0    50   ~ 0
SYNC
Wire Wire Line
	7400 2200 7650 2200
Wire Wire Line
	8700 2200 8900 2200
Wire Wire Line
	8900 2300 8700 2300
Wire Wire Line
	8700 2400 8900 2400
Wire Wire Line
	10400 2300 10800 2300
Wire Wire Line
	9950 1500 10200 1500
Wire Wire Line
	9950 2100 9950 1500
Wire Wire Line
	9700 2100 9950 2100
Wire Wire Line
	11100 1500 10800 1500
Wire Wire Line
	11100 2000 11100 1500
Wire Wire Line
	9700 2000 11100 2000
Wire Wire Line
	10100 2100 10200 2100
Wire Wire Line
	10100 1900 10100 2100
Wire Wire Line
	9700 1900 10100 1900
$Comp
L rgbntsc-rescue:GND-power #PWR035
U 1 1
P 10800 1900
F 0 "#PWR035" H 10800 1650 50  0001 C CNN
F 1 "GND" H 10805 1727 50  0000 C CNN
F 2 "" H 10800 1900 50  0001 C CNN
F 3 "" H 10800 1900 50  0001 C CNN
	1    10800 1900
	0    -1   -1   0   
$EndComp
Connection ~ 10800 1900
Wire Wire Line
	10800 2300 10800 1900
Wire Wire Line
	10200 1900 10200 1600
Wire Wire Line
	10800 1900 10200 1900
Wire Wire Line
	10800 1600 10800 1900
$Comp
L rgbntsc-rescue:Conn_Coaxial-Connector JR2
U 1 1
P 10400 2100
F 0 "JR2" H 10500 2075 50  0000 L CNN
F 1 "Conn_Coaxial" H 10500 1984 50  0000 L CNN
F 2 "videobits:Cheapo_RCA_single_edge" H 10400 2100 50  0001 C CNN
F 3 " ~" H 10400 2100 50  0001 C CNN
F 4 "NOT FITTED" H 10400 2100 50  0001 C CNN "LCSC"
	1    10400 2100
	1    0    0    -1  
$EndComp
$Comp
L rgbntsc-rescue:Mini-DIN-4-Connector J4
U 1 1
P 10500 1600
F 0 "J4" H 10500 1967 50  0000 C CNN
F 1 "Mini-DIN-4" H 10500 1876 50  0000 C CNN
F 2 "videobits:CUI_MD-40SM" H 10500 1600 50  0001 C CNN
F 3 "http://service.powerdynamics.com/ec/Catalog17/Section%2011.pdf" H 10500 1600 50  0001 C CNN
F 4 "NOT FITTED" H 10500 1600 50  0001 C CNN "LCSC"
	1    10500 1600
	1    0    0    -1  
$EndComp
Wire Wire Line
	9100 2100 9500 2100
Wire Wire Line
	9100 2000 9500 2000
Wire Wire Line
	9100 1900 9500 1900
$Comp
L rgbntsc-rescue:R_Small-Device R14
U 1 1
P 9000 2100
F 0 "R14" V 8950 2200 50  0000 L CNN
F 1 "75" V 8950 1900 50  0000 L CNN
F 2 "Resistor_SMD:R_0805_2012Metric" H 9000 2100 50  0001 C CNN
F 3 "~" H 9000 2100 50  0001 C CNN
F 4 "C20638" H 9000 2100 50  0001 C CNN "LCSC"
	1    9000 2100
	0    1    1    0   
$EndComp
$Comp
L rgbntsc-rescue:R_Small-Device R13
U 1 1
P 9000 2000
F 0 "R13" V 8950 2100 50  0000 L CNN
F 1 "75" V 8950 1800 50  0000 L CNN
F 2 "Resistor_SMD:R_0805_2012Metric" H 9000 2000 50  0001 C CNN
F 3 "~" H 9000 2000 50  0001 C CNN
F 4 "C20638" H 9000 2000 50  0001 C CNN "LCSC"
	1    9000 2000
	0    1    1    0   
$EndComp
$Comp
L rgbntsc-rescue:R_Small-Device R12
U 1 1
P 9000 1900
F 0 "R12" V 8950 2000 50  0000 L CNN
F 1 "75" V 8950 1700 50  0000 L CNN
F 2 "Resistor_SMD:R_0805_2012Metric" H 9000 1900 50  0001 C CNN
F 3 "~" H 9000 1900 50  0001 C CNN
F 4 "C20638" H 9000 1900 50  0001 C CNN "LCSC"
	1    9000 1900
	0    1    1    0   
$EndComp
$Comp
L Device:CP_Small C14
U 1 1
P 9600 2100
F 0 "C14" V 9550 1900 50  0000 C CNN
F 1 "220u" V 9550 2250 50  0000 C CNN
F 2 "Capacitor_SMD:CP_Elec_6.3x5.4" H 9600 2100 50  0001 C CNN
F 3 "~" H 9600 2100 50  0001 C CNN
F 4 "NOT FITTED" H 9600 2100 50  0001 C CNN "LCSC"
	1    9600 2100
	0    -1   1    0   
$EndComp
$Comp
L Device:CP_Small C13
U 1 1
P 9600 2000
F 0 "C13" V 9550 1800 50  0000 C CNN
F 1 "220u" V 9550 2150 50  0000 C CNN
F 2 "Capacitor_SMD:CP_Elec_6.3x5.4" H 9600 2000 50  0001 C CNN
F 3 "~" H 9600 2000 50  0001 C CNN
F 4 "NOT FITTED" H 9600 2000 50  0001 C CNN "LCSC"
	1    9600 2000
	0    -1   1    0   
$EndComp
$Comp
L Device:CP_Small C12
U 1 1
P 9600 1900
F 0 "C12" V 9550 1700 50  0000 C CNN
F 1 "220u" V 9550 2050 50  0000 C CNN
F 2 "Capacitor_SMD:CP_Elec_6.3x5.4" H 9600 1900 50  0001 C CNN
F 3 "~" H 9600 1900 50  0001 C CNN
F 4 "NOT FITTED" H 9600 1900 50  0001 C CNN "LCSC"
	1    9600 1900
	0    -1   1    0   
$EndComp
Wire Wire Line
	3850 2100 4400 2100
$Comp
L rgbntsc-rescue:R_Small-Device R7
U 1 1
P 4300 2350
F 0 "R7" H 4300 2250 50  0000 L CNN
F 1 "75" H 4300 2200 50  0000 L CNN
F 2 "Resistor_SMD:R_0805_2012Metric" H 4300 2350 50  0001 C CNN
F 3 "~" H 4300 2350 50  0001 C CNN
F 4 "C20638" H 4300 2350 50  0001 C CNN "LCSC"
	1    4300 2350
	1    0    0    -1  
$EndComp
Connection ~ 4200 1900
Wire Wire Line
	4200 1900 4400 1900
Wire Wire Line
	3850 1900 4200 1900
Wire Wire Line
	4300 2000 3850 2000
Wire Wire Line
	4200 2250 4200 1900
$Comp
L rgbntsc-rescue:R_Small-Device R6
U 1 1
P 4200 2350
F 0 "R6" H 4200 2250 50  0000 L CNN
F 1 "75" H 4200 2200 50  0000 L CNN
F 2 "Resistor_SMD:R_0805_2012Metric" H 4200 2350 50  0001 C CNN
F 3 "~" H 4200 2350 50  0001 C CNN
F 4 "C20638" H 4200 2350 50  0001 C CNN "LCSC"
	1    4200 2350
	1    0    0    -1  
$EndComp
Wire Wire Line
	5050 2100 4800 2100
$Comp
L Videobits:TPF144-VR U6
U 1 1
P 5450 2150
F 0 "U6" H 5475 3009 60  0000 C CNN
F 1 "TPF144-VR" H 5475 2903 60  0000 C CNN
F 2 "Package_SO:MSOP-10_3x3mm_P0.5mm" H 5475 2797 60  0000 C CNN
F 3 "" H 5250 2400 60  0000 C CNN
F 4 "C155447" H 5450 2150 50  0001 C CNN "LCSC"
	1    5450 2150
	1    0    0    -1  
$EndComp
$Comp
L rgbntsc-rescue:VCC-power #PWR0101
U 1 1
P 5450 1600
F 0 "#PWR0101" H 5450 1450 50  0001 C CNN
F 1 "VCC" H 5467 1773 50  0000 C CNN
F 2 "" H 5450 1600 50  0001 C CNN
F 3 "" H 5450 1600 50  0001 C CNN
	1    5450 1600
	1    0    0    -1  
$EndComp
$Comp
L rgbntsc-rescue:GND-power #PWR0102
U 1 1
P 5450 2600
F 0 "#PWR0102" H 5450 2350 50  0001 C CNN
F 1 "GND" H 5455 2427 50  0000 C CNN
F 2 "" H 5450 2600 50  0001 C CNN
F 3 "" H 5450 2600 50  0001 C CNN
	1    5450 2600
	1    0    0    -1  
$EndComp
$Comp
L rgbntsc-rescue:GND-power #PWR0103
U 1 1
P 7050 2650
F 0 "#PWR0103" H 7050 2400 50  0001 C CNN
F 1 "GND" H 7055 2477 50  0000 C CNN
F 2 "" H 7050 2650 50  0001 C CNN
F 3 "" H 7050 2650 50  0001 C CNN
	1    7050 2650
	1    0    0    -1  
$EndComp
$Comp
L rgbntsc-rescue:C_Small-Device C15
U 1 1
P 7250 1900
F 0 "C15" V 7021 1900 50  0000 C CNN
F 1 "1u" V 7112 1900 50  0000 C CNN
F 2 "Capacitor_SMD:C_0805_2012Metric" H 7288 1750 50  0001 C CNN
F 3 "~" H 7250 1900 50  0001 C CNN
F 4 "C28323" H 7250 1900 50  0001 C CNN "LCSC"
	1    7250 1900
	0    1    1    0   
$EndComp
$Comp
L rgbntsc-rescue:C_Small-Device C16
U 1 1
P 7350 2000
F 0 "C16" V 7121 2000 50  0000 C CNN
F 1 "1u" V 7212 2000 50  0000 C CNN
F 2 "Capacitor_SMD:C_0805_2012Metric" H 7388 1850 50  0001 C CNN
F 3 "~" H 7350 2000 50  0001 C CNN
F 4 "C28323" H 7350 2000 50  0001 C CNN "LCSC"
	1    7350 2000
	0    1    1    0   
$EndComp
$Comp
L rgbntsc-rescue:C_Small-Device C17
U 1 1
P 7450 2100
F 0 "C17" V 7221 2100 50  0000 C CNN
F 1 "1u" V 7312 2100 50  0000 C CNN
F 2 "Capacitor_SMD:C_0805_2012Metric" H 7488 1950 50  0001 C CNN
F 3 "~" H 7450 2100 50  0001 C CNN
F 4 "C28323" H 7450 2100 50  0001 C CNN "LCSC"
	1    7450 2100
	0    1    1    0   
$EndComp
Wire Wire Line
	7050 2000 7250 2000
$Comp
L rgbntsc-rescue:R_Small-Device R17
U 1 1
P 7150 2350
F 0 "R17" H 7150 2250 50  0000 L CNN
F 1 "180" H 7150 2200 50  0000 L CNN
F 2 "Resistor_SMD:R_0805_2012Metric" H 7150 2350 50  0001 C CNN
F 3 "~" H 7150 2350 50  0001 C CNN
F 4 "C25270" H 7150 2350 50  0001 C CNN "LCSC"
	1    7150 2350
	1    0    0    -1  
$EndComp
Wire Wire Line
	7150 2650 7150 2450
Wire Wire Line
	7050 2450 7050 2650
Connection ~ 7050 2650
Wire Wire Line
	7050 2650 7150 2650
Wire Wire Line
	6950 2450 6950 2650
Wire Wire Line
	6950 2650 7050 2650
Wire Wire Line
	7150 2100 7350 2100
Wire Wire Line
	7050 2250 7050 2000
Connection ~ 7150 2100
Wire Wire Line
	7150 2100 7150 2250
$Comp
L rgbntsc-rescue:R_Small-Device R16
U 1 1
P 7050 2350
F 0 "R16" H 7050 2250 50  0000 L CNN
F 1 "180" H 7050 2200 50  0000 L CNN
F 2 "Resistor_SMD:R_0805_2012Metric" H 7050 2350 50  0001 C CNN
F 3 "~" H 7050 2350 50  0001 C CNN
F 4 "C25270" H 7050 2350 50  0001 C CNN "LCSC"
	1    7050 2350
	1    0    0    -1  
$EndComp
Wire Wire Line
	6950 1900 7150 1900
Wire Wire Line
	6950 2250 6950 1900
$Comp
L rgbntsc-rescue:R_Small-Device R15
U 1 1
P 6950 2350
F 0 "R15" H 6950 2250 50  0000 L CNN
F 1 "180" H 6950 2200 50  0000 L CNN
F 2 "Resistor_SMD:R_0805_2012Metric" H 6950 2350 50  0001 C CNN
F 3 "~" H 6950 2350 50  0001 C CNN
F 4 "C25270" H 6950 2350 50  0001 C CNN "LCSC"
	1    6950 2350
	1    0    0    -1  
$EndComp
Connection ~ 7050 2000
Wire Wire Line
	5900 1900 6100 1900
Wire Wire Line
	6100 2000 5900 2000
Wire Wire Line
	5900 2100 6100 2100
$Comp
L rgbntsc-rescue:R_Small-Device R20
U 1 1
P 6200 2100
F 0 "R20" V 6150 2200 50  0000 L CNN
F 1 "75" V 6150 1900 50  0000 L CNN
F 2 "Resistor_SMD:R_0805_2012Metric" H 6200 2100 50  0001 C CNN
F 3 "~" H 6200 2100 50  0001 C CNN
F 4 "C20638" H 6200 2100 50  0001 C CNN "LCSC"
	1    6200 2100
	0    1    1    0   
$EndComp
$Comp
L rgbntsc-rescue:R_Small-Device R19
U 1 1
P 6200 2000
F 0 "R19" V 6150 2100 50  0000 L CNN
F 1 "75" V 6150 1800 50  0000 L CNN
F 2 "Resistor_SMD:R_0805_2012Metric" H 6200 2000 50  0001 C CNN
F 3 "~" H 6200 2000 50  0001 C CNN
F 4 "C20638" H 6200 2000 50  0001 C CNN "LCSC"
	1    6200 2000
	0    1    1    0   
$EndComp
$Comp
L rgbntsc-rescue:R_Small-Device R18
U 1 1
P 6200 1900
F 0 "R18" V 6150 2000 50  0000 L CNN
F 1 "75" V 6150 1700 50  0000 L CNN
F 2 "Resistor_SMD:R_0805_2012Metric" H 6200 1900 50  0001 C CNN
F 3 "~" H 6200 1900 50  0001 C CNN
F 4 "C20638" H 6200 1900 50  0001 C CNN "LCSC"
	1    6200 1900
	0    1    1    0   
$EndComp
Wire Wire Line
	6300 2100 7150 2100
Wire Wire Line
	6300 2000 7050 2000
Wire Wire Line
	6300 1900 6950 1900
Connection ~ 6950 1900
Wire Wire Line
	7350 1900 7650 1900
Wire Wire Line
	7650 2000 7450 2000
Wire Wire Line
	7650 2100 7550 2100
$Comp
L rgbntsc-rescue:R_Small-Device R21
U 1 1
P 7550 3450
F 0 "R21" H 7609 3496 50  0000 L CNN
F 1 "1k" H 7609 3405 50  0000 L CNN
F 2 "Resistor_SMD:R_0805_2012Metric" H 7550 3450 50  0001 C CNN
F 3 "~" H 7550 3450 50  0001 C CNN
F 4 "C17513" H 7550 3450 50  0001 C CNN "LCSC"
	1    7550 3450
	1    0    0    -1  
$EndComp
Wire Wire Line
	7550 3350 7550 2400
$Comp
L Device:Ferrite_Bead_Small FB1
U 1 1
P 2100 5950
F 0 "FB1" V 2337 5950 50  0000 C CNN
F 1 "Ferrite_Bead_Small" V 2246 5950 50  0000 C CNN
F 2 "Capacitor_SMD:C_0805_2012Metric" V 2030 5950 50  0001 C CNN
F 3 "~" H 2100 5950 50  0001 C CNN
F 4 "C1017" V 2100 5950 50  0001 C CNN "LCSC"
	1    2100 5950
	0    -1   -1   0   
$EndComp
Wire Wire Line
	2200 5950 2300 5950
$Comp
L rgbntsc-rescue:R_Small-Device R22
U 1 1
P 6400 6400
F 0 "R22" H 6459 6446 50  0000 L CNN
F 1 "1k" H 6459 6355 50  0000 L CNN
F 2 "Resistor_SMD:R_0805_2012Metric" H 6400 6400 50  0001 C CNN
F 3 "~" H 6400 6400 50  0001 C CNN
F 4 "C17513" H 6400 6400 50  0001 C CNN "LCSC"
	1    6400 6400
	1    0    0    -1  
$EndComp
$Comp
L Device:LED D1
U 1 1
P 6400 6750
F 0 "D1" V 6439 6632 50  0000 R CNN
F 1 "LED" V 6348 6632 50  0000 R CNN
F 2 "LED_SMD:LED_0805_2012Metric" H 6400 6750 50  0001 C CNN
F 3 "~" H 6400 6750 50  0001 C CNN
F 4 "C34499" V 6400 6750 50  0001 C CNN "LCSC"
	1    6400 6750
	0    -1   -1   0   
$EndComp
Wire Wire Line
	6400 6900 6050 6900
Wire Wire Line
	6400 6500 6400 6600
Wire Wire Line
	6400 6300 6050 6300
$EndSCHEMATC
